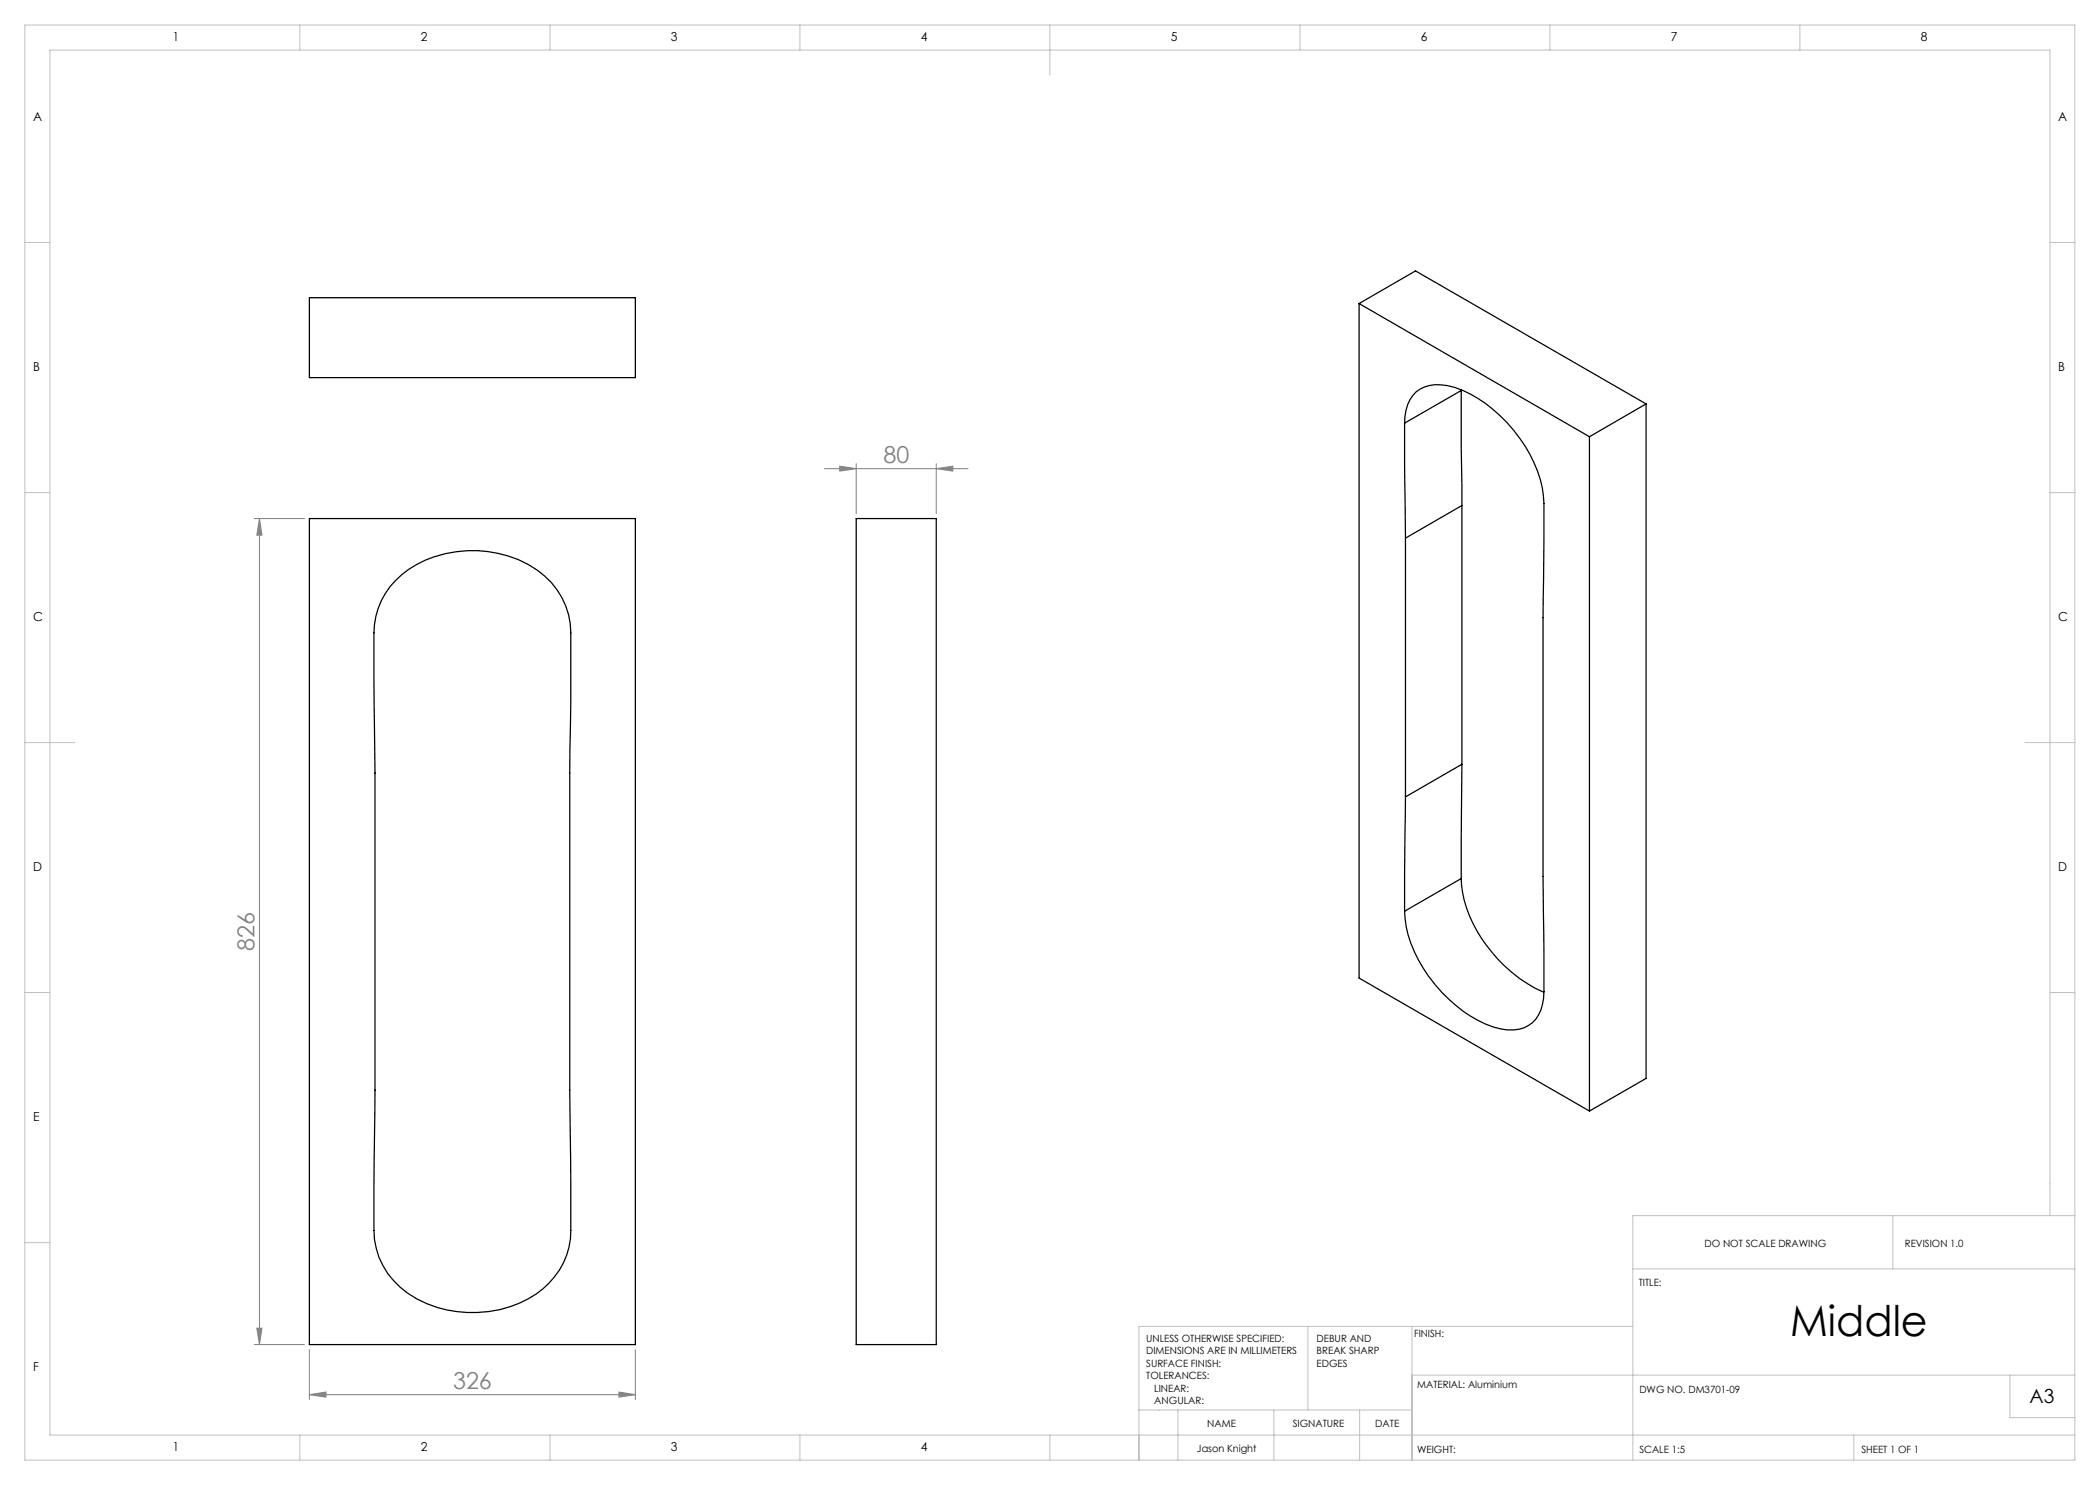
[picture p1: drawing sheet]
<svg xmlns="http://www.w3.org/2000/svg" width="420mm" height="297mm" viewBox="0 0 420 297" stroke-linecap="round" stroke-linejoin="round" font-family="sans-serif">
<g fill="none" stroke="#808080" stroke-width=".2">
<path d="M164.9 93.7h28.7M168 93.2l3.2 .5-3.2 .5zM171.2 92.7v10M187.3 93.7l3.3-.5v1zM187.3 92.7v10M50.9 103.7h10M51.9 103.7l.5 3.3h-1zM51.9 103.7v165.2M50.9 268.9h10M51.4 265.6h1l-.5 3.3zM61.9 278.9l3.3-.5v1zM61.9 269.9v10"/>
<path d="M61.9 278.9h65.2M123.8 278.4l3.3 .5-3.3 .5zM127.1 269.9v10"/>
</g>
<g fill="none" stroke="#c0c0c0" stroke-width=".2">
<path d="M5 5h410v287h-410zM60 5v5M110 5v5M160 5v5M210 5v10M260 5v5M310 5v5M360 5v5M5 48.5h5M410 48.5h5M5 98.5h5M410 98.5h5"/>
<path d="M5 148.5h10M405 148.5h10M5 198.5h5M410 198.5h5M5 248.5h5M326.6 253.8h88.4M378.6 243.1v10.7M410 243.1v-233.1h-400v277h405M415 243.1h-88.4v48.9M261.6 265.3v16.7M282.4 265.3v26.7M282.4 275h132.6"/>
<path d="M326.6 265.3h-98.8v26.7M402 275v8.5h13M60 287v5M110 287v5M160 287v5M210 287v5M227.8 282h54.6M235.6 282v10M254.8 282v10M271.9 282v10M370.8 287v5"/>
</g>
<g fill="#808080">
<path d="M51.9 103.7l.5 3.3h-1zM51.4 265.6h1l-.5 3.3z"/>
<path d="M168 93.2l3.2 .5-3.2 .5zM187.3 93.7l3.3-.5v1z"/>
<path d="M61.9 278.9l3.3-.5v1zM123.8 278.4l3.3 .5-3.3 .5z"/>
</g>
<g fill="none" stroke="#000" stroke-width=".25">
<path d="M61.9 59.5h65.2v16h-65.2zM271.8 60.7l11.3-6.5 46.1 26.6M271.8 60.7l46.1 26.6M271.8 60.7v134.9l46.1 26.6M292.2 78.1l.2 23M292.2 78.1l-11.3 6.5M292.2 78v.1M280.9 84.6l.2 23M280.9 84.6a7.6 7.6 0 0 1 3.1-6.8 8.4 8.4 0 0 1 7-.3 28.7 28.7 0 0 1 17.5 20.1l.3 3.1-.2 22.8v51.8l.2 19.1a18.2 18.2 0 0 1-.6 7.6 6.1 6.1 0 0 1-6.7 4 21.2 21.2 0 0 1-11.6-6 28.5 28.5 0 0 1-8.7-14.7l-.3-3.1M317.9 87.3v134.9M329.2 80.8l-11.3 6.5M329.2 80.8v134.9l-11.3 6.5"/>
<path d="M61.9 103.7h65.2v165.2h-65.2zM79.2 116.1a22.2 22.2 0 0 1 20.4-5.4 18.1 18.1 0 0 1 13.6 10.5l.5 1.8 .4 1.8 .1 1.8v13.7l-.3 14.3v63.4l.3 28.1a15.7 15.7 0 0 1-10.3 14.5 23.8 23.8 0 0 1-22.4-2 15.4 15.4 0 0 1-6.7-12.5l.2-28.1v-63.4l-.2-23.2a23.6 23.6 0 0 1 .8-9.7 14.9 14.9 0 0 1 3.6-5.6zM171.2 103.7h16.1v165.2h-16.1zM281.1 107.6v51.8M292.4 101.1l-11.3 6.5M292.4 101.1v51.8M281.1 159.4l-.2 22.8M292.4 152.9l-.2 22.8M292.4 152.9l-11.3 6.5M292.2 175.7a25 25 0 0 0 7.3 16.1 26.6 26.6 0 0 0 9.3 6.6M292.2 175.7l-11.3 6.5"/>
</g>
<text font-size="8.5" x="358" y="267.1">Middle</text>
<g font-size="4.7" fill="#808080">
<text x="176.7" y="92.7">80</text>
<text x="50.9" y="190.2" transform="rotate(-90 50.9 190.2)">826</text>
<text x="90.6" y="277.9">326</text>
</g>
<text font-size="3.9" x="405.9" y="280.6">A3</text>
<g font-size="2.5">
<text x="34.6" y="8.2">1</text>
<text x="84.2" y="8.2">2</text>
<text x="134.2" y="8.2">3</text>
<text x="184.2" y="8.2">4</text>
<text x="234.2" y="8.2">5</text>
<text x="284.2" y="8.2">6</text>
<text x="334.2" y="8.2">7</text>
<text x="384.2" y="8.2">8</text>
<text x="6.7" y="24.2">A</text>
<text x="411.7" y="24.2">A</text>
<text x="6.7" y="74.2">B</text>
<text x="411.7" y="74.2">B</text>
<text x="6.7" y="124.2">C</text>
<text x="411.7" y="124.2">C</text>
<text x="6.7" y="174.2">D</text>
<text x="411.7" y="174.2">D</text>
<text x="6.7" y="224.2">E</text>
<text x="6.7" y="274.2">F</text>
<text x="34.6" y="290.2">1</text>
<text x="84.2" y="290.2">2</text>
<text x="134.2" y="290.2">3</text>
<text x="184.2" y="290.2">4</text>
</g>
<g font-size="2">
<text x="340.9" y="249.4">DO NOT SCALE DRAWING</text>
<text x="381" y="249.4">REVISION 1.0</text>
<text x="327.8" y="257.2">TITLE:</text>
<text x="229.2" y="268.4">UNLESS OTHERWISE SPECIFIED:</text>
<text x="263.3" y="268.4">DEBUR AND</text>
<text x="282.8" y="267.5">FINISH:</text>
<text x="229.2" y="270.9">DIMENSIONS ARE IN MILLIMETERS</text>
<text x="229.2" y="273.4">SURFACE FINISH:</text>
<text x="229.2" y="275.9">TOLERANCES:</text>
<text x="263.3" y="270.9">BREAK SHARP</text>
<text x="263.3" y="273.4">EDGES</text>
<text x="230.9" y="278.4">LINEAR:</text>
<text x="230.9" y="280.9">ANGULAR:</text>
<text x="283.4" y="277.5">MATERIAL: Aluminium</text>
<text x="327.9" y="278.6">DWG NO. DM3701-09</text>
<text x="241.5" y="285.4">NAME</text>
<text x="258.5" y="285.4">SIGNATURE</text>
<text x="275.1" y="285.4">DATE</text>
<text x="239.4" y="290.3">Jason Knight</text>
<text x="283.4" y="290.5">WEIGHT:</text>
<text x="327.9" y="290.6">SCALE 1:5</text>
<text x="372.3" y="290.6">SHEET 1 OF 1</text>
</g>
</svg>
